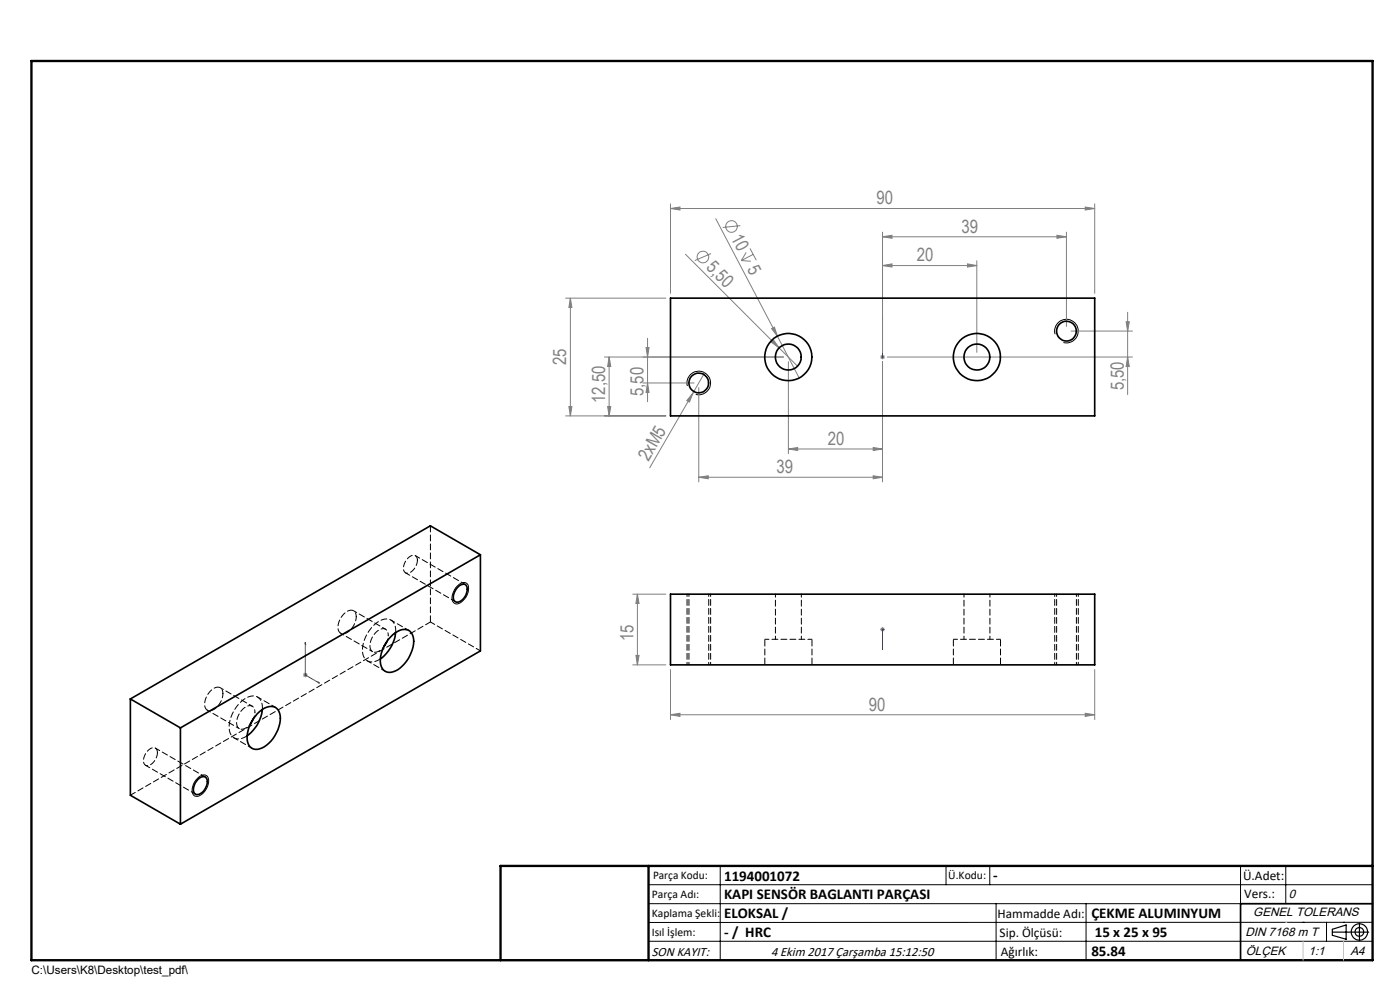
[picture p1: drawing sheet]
<svg xmlns="http://www.w3.org/2000/svg" width="297mm" height="210mm" viewBox="0 0 297 210" stroke-linecap="round" stroke-linejoin="round" font-family="sans-serif">
<g fill="none" stroke="#808080" stroke-width=".21">
<path d="M142.2 44.2l2.1-.3v.6zM142.2 43.2v19M142.2 44.2h90M145.4 53.9l19.9 19.9M150.8 53.8l-3.4 1.5M151.8 46.4l17.7 33.8M157.1 47.9l-3.8 .4M157.3 55.3l2 .1M158.3 53.5l-1 1.8M159.1 52.7l1.3 2.5M159.8 54l-2.5 1.3M187.2 50.2l2-.3v.6z"/>
<path d="M187.2 56.3l2-.3v.6zM187.2 49.2v25.5M187.2 50.2h39M187.2 56.3h20M205.2 56l2 .3-2 .3zM207.2 55.3v19.4M224.2 49.9l2 .3-2 .3zM226.2 49.2v20M230.2 43.9l2 .3-2 .3zM232.2 43.2v19M120 63.2h21.3M121 63.2v25"/>
<path d="M121 63.2l.3 2h-.6zM128.2 75.7h38M129.2 75.7v12.5M129.2 75.7l.4 2h-.7zM137.1 73.7h.6l-.3 2zM137.4 71.7v13.5M149.5 79.1l-2.5 4.3M163.7 72.6l.4-.5 1.2 1.7zM163.7 69.7l.6-.3 .6 1.9zM165.3 73.8l3.9 3.9M167.3 76.7v19.5M186.7 75.7h1"/>
<path d="M186.9 75.4l.7 .7M187.2 76.7v25.5M187.2 75.2v1M187.6 75.4l-.7 .7M188.2 75.7h52M227.2 70.2h13M238.9 68.3h.7l-.4 1.9zM239.2 75.7l.4 2h-.7zM239.2 66.2v17.5M120 88.2h21.3M120.7 86.2h.6l-.3 2zM128.9 86.2h.7l-.4 2z"/>
<path d="M136.4 81.2h10.8M137.4 81.2l.3 2h-.6zM147 83.4l-.7 1.9-.6-.3zM147 83.4l-9.2 15.8M148.2 82.2v20M167.3 95.2l1.9-.3v.7zM167.3 95.2h19.9M185.2 94.9l2 .3-2 .4zM148.2 101.2l2-.3v.7zM148.2 101.2h39M185.2 100.9l2 .3-2 .4zM134.2 126h7.1"/>
<path d="M134.9 139h.7l-.4 2zM135.2 126v15M135.2 126l.4 2h-.7zM186.7 133.5h1M186.9 133.2l.7 .7M187.2 133v1M187.6 133.2l-.7 .7M64.3 143.2h1M64.4 142.8l.7 .7M64.8 142.7v1M65.1 142.8l-.7 .7M134.2 141h7.1"/>
<path d="M142.2 151.6l2.1-.3v.7zM142.2 142v10.6M142.2 151.6h90M230.2 151.3l2 .3-2 .4zM232.2 142v10.6"/>
<circle cx="149.1" cy="54.5" r="1.23"/>
<circle cx="155.2" cy="48" r="1.24"/>
</g>
<g fill="none" stroke="#000" stroke-width=".21">
<path d="M223.8 70.9a2.5 2.5 0 0 1 2.2-3.1 2.5 2.5 0 0 1 2.7 2.7 2.5 2.5 0 0 1-3.1 2.2M145.8 81.9a2.49 2.49 0 0 1 2.2-3.1 2.49 2.49 0 0 1 2.7 2.6 2.49 2.49 0 0 1-3.1 2.2M97 124.3a1.38 1.38 0 0 1 2.3-.2 3.3 3.3 0 0 1-2.6 4 1.67 1.67 0 0 1-.5-2.6zM42.2 164.8a1.21 1.21 0 0 1 1.5-.3 1.21 1.21 0 0 1 .5 1.5 3.6 3.6 0 0 1-2.4 2.9 1.35 1.35 0 0 1-.9-2.1l.3-.9zM137.6 187.7h153.6M137.6 191.7h153.6M137.6 199.7h153.6M152.8 183.7v20M200.7 183.7v4M210 183.7v4M211.3 191.7v12M230.4 191.7v12"/>
<path d="M263.2 183.7v20M272.8 183.7v8M276.4 195.6h.1M281.4 195.6v4.1M285 195.6h.1M291.2 195.6l-153.6 .1"/>
</g>
<g fill="none" stroke="#000" stroke-width=".25">
<path d="M282.6 197.7h7.8M282.6 197.1l3-.9v3l-3-.8zM288.4 195.8v3.8M106.2 203.7h185"/>
<circle cx="288.4" cy="197.7" r="1.74"/>
<circle cx="288.4" cy="197.7" r=".93"/>
</g>
<path d="M187.2 75.6v.2zM187.2 67.3v.4v-.4M187.2 75.7h.1M187.2 67.3v8.4M64.8 136.3v.4l-.1-.1zM64.8 136.3v6.9l3 1.7M187.2 137.8v-.5v.5M187.2 133.4v.2zM187.2 133.5h.1M187.2 133.5v4.3M67.5 144.7l.3 .2-.3-.1z" fill="none" stroke="#00f" stroke-width=".21"/>
<path d="M145.8 126v15M223.8 126v15M150.8 141v-15M228.8 141v-15" fill="none" stroke="#000" stroke-width=".21" stroke-dasharray="1.3 .6" stroke-dashoffset=".8"/>
<path d="M291.2 191.7h-28v12" fill="none" stroke="#000" stroke-width=".35"/>
<path d="M6.7 12.9h284.5v190.8h-284.5zM137.6 183.7v20M291.2 183.7h-185v20" fill="none" stroke="#000" stroke-width=".5"/>
<path d="M276.4 199.7v4M285 199.7v4" fill="none" stroke="#c0c0c0" stroke-width=".21"/>
<path d="M272.8 195.6h.1" fill="none" stroke="#c0c0c0" stroke-width=".25"/>
<g fill="#00f">
<path d="M187.2 75.6v.2zM187.2 67.3v.4z"/>
<path d="M67.5 144.7l.3 .2-.3-.1zM64.8 136.3v.4l-.1-.1z"/>
<path d="M187.2 137.3v.5zM187.2 133.4v.2z"/>
</g>
<g fill="#808080">
<path d="M163.7 69.7l.6-.3 .6 1.9z"/>
<path d="M163.7 72.6l.4-.5 1.2 1.7z"/>
<path d="M147 83.4l-.7 1.9-.6-.3z"/>
<path d="M185.2 94.9l2 .3-2 .4zM167.3 95.2l1.9-.3v.7zM185.2 100.9l2 .3-2 .4zM148.2 101.2l2-.3v.7z"/>
<path d="M142.2 44.2l2.1-.3v.6zM230.2 43.9l2 .3-2 .3zM187.2 50.2l2-.3v.6zM224.2 49.9l2 .3-2 .3zM142.2 151.6l2.1-.3v.7zM230.2 151.3l2 .3-2 .4z"/>
<path d="M187.2 56.3l2-.3v.6zM205.2 56l2 .3-2 .3z"/>
<path d="M120.7 86.2h.6l-.3 2zM121 63.2l.3 2h-.6zM239.2 75.7l.4 2h-.7zM238.9 68.3h.7l-.4 1.9zM128.9 86.2h.7l-.4 2zM129.2 75.7l.4 2h-.7zM134.9 139h.7l-.4 2zM135.2 126l.4 2h-.7z"/>
<path d="M137.1 73.7h.6l-.3 2zM137.4 81.2l.3 2h-.6z"/>
</g>
<g fill="none" stroke="#000" stroke-width=".35">
<path d="M142.2 63.2h90v25h-90zM101.9 117.7v20.4l-63.6 36.7M101.9 117.7l-63.6 36.7M101.9 117.7l-10.6-6.2-63.6 36.8M82.1 136.1l-.7 1.1M83.4 134.6l.5-.4a2.31 2.31 0 0 1 3.6 .3 6.3 6.3 0 0 1-1.7 6.4 3.6 3.6 0 0 1-4.1 1.5 3.3 3.3 0 0 1-.8-3.8l.8-1.9 .7-1.1zM83.9 134.2a7.9 7.9 0 0 1-3.2 5.6M97.4 124.3a1.01 1.01 0 0 1 1.4-.3 1.01 1.01 0 0 1 .3 1.4 2.66 2.66 0 0 1-2.3 2.3 1.15 1.15 0 0 1-.6-1.6l.4-.8zM142.2 126h90v15h-90zM27.7 148.3l10.6 6.1M27.7 148.3v20.4l10.6 6.1M38.3 154.4v20.4"/>
<path d="M53.8 152.4l-.7 1.1M54.6 151.4a3.3 3.3 0 0 1 4-1.2 3.7 3.7 0 0 1 .6 4 6.7 6.7 0 0 1-4.6 4.8 2.01 2.01 0 0 1-2.2-2.3 7.6 7.6 0 0 1 2.2-5.3zM55.6 150.5a7.9 7.9 0 0 1-3.2 5.6M41.9 165.4a1.18 1.18 0 0 1 2-.2 2.71 2.71 0 0 1-2.2 3.3 1.32 1.32 0 0 1-.5-2z"/>
<circle cx="167.2" cy="75.7" r="5"/>
<circle cx="167.2" cy="75.8" r="2.74"/>
<circle cx="207.2" cy="75.8" r="2.75"/>
<circle cx="207.2" cy="75.7" r="5"/>
<circle cx="226.3" cy="70.2" r="2.1"/>
<circle cx="148.2" cy="81.2" r="2.09"/>
</g>
<path d="M75.6 130.8a1.24 1.24 0 0 0-.8-1.3 1.24 1.24 0 0 0-1.4 .4 3.7 3.7 0 0 0-1.5 4.1 1.34 1.34 0 0 0 2.2-.1l.9-1.2 .4-1 .2-.9M172.3 135.6h-10M212.3 135.6h-10M47.3 147.1a1.24 1.24 0 0 0-.7-1.3 1.24 1.24 0 0 0-1.5 .4 3.7 3.7 0 0 0-1.5 4.1 1.34 1.34 0 0 0 2.2-.1l1-1.2 .4-.9 .1-1" fill="none" stroke="#000" stroke-width=".21" stroke-dasharray="1.3 .6" stroke-dashoffset=".4"/>
<path d="M82.4 134.7a1.24 1.24 0 0 0-.8-1.3 1.24 1.24 0 0 0-1.5 .4 3.7 3.7 0 0 0-1.4 4.1 1.34 1.34 0 0 0 2.2-.1l.5-.6M146.2 126v15M224.2 126v15M54.1 151.1a1.24 1.24 0 0 0-.8-1.4 1.24 1.24 0 0 0-1.4 .4 3.7 3.7 0 0 0-1.5 4.1 1.34 1.34 0 0 0 2.2-.1l.6-.6M150.4 141v-15M228.4 141v-15" fill="none" stroke="#000" stroke-width=".21" stroke-dasharray="1.3 .6" stroke-dashoffset=".8"/>
<path d="M162.3 135.6v5.4M202.3 135.6v5.4M172.3 141v-5.4M212.3 141v-5.4" fill="none" stroke="#000" stroke-width=".21" stroke-dasharray="1.3 .6" stroke-dashoffset="-.2"/>
<path d="M164.5 126v9.6M170 135.6v-9.6M204.5 126v9.6M210 135.6v-9.6" fill="none" stroke="#000" stroke-width=".21" stroke-dasharray="1.3 .6" stroke-dashoffset=".6"/>
<path d="M88.6 118.8a.96 .96 0 0 0-.6-1 .96 .96 0 0 0-1.2 .3 2.82 2.82 0 0 0-1 3.2 1.11 1.11 0 0 0 1.7-.2l.8-1.1 .3-1.2M33.4 159.7a.96 .96 0 0 0-.6-1.1 .96 .96 0 0 0-1.1 .4 2.82 2.82 0 0 0-1.1 3.1 1.11 1.11 0 0 0 1.7-.2l.8-1 .3-1.2M27.7 168.7l63.6-36.8" fill="none" stroke="#000" stroke-width=".21" stroke-dasharray="1.3 .6" stroke-dashoffset=".1"/>
<path d="M83.9 134.2a2.3 2.3 0 0 0-1.9-2.9 6.2 6.2 0 0 0-4.7 4.4 4.1 4.1 0 0 0 .3 4.2 2.46 2.46 0 0 0 3.1-.1M55.7 150.5a2.3 2.3 0 0 0-2-2.9 6.2 6.2 0 0 0-4.7 4.5 4.1 4.1 0 0 0 .3 4.1 2.46 2.46 0 0 0 3.1-.1" fill="none" stroke="#000" stroke-width=".21" stroke-dasharray="1.3 .6" stroke-dashoffset="-.1"/>
<path d="M82.1 136.1l.3-1.4M53.8 152.4l.3-1.3" fill="none" stroke="#000" stroke-width=".21" stroke-dasharray="1.3 .6" stroke-dashoffset=".7"/>
<path d="M86 121.5l10.6 6.1M91.3 131.9l10.6 6.2M98.7 124l-10.6-6.1M30.9 162.3l10.6 6.2M43.6 164.8l-10.6-6.1" fill="none" stroke="#000" stroke-width=".21" stroke-dasharray="1.3 .6" stroke-dashoffset=".2"/>
<path d="M91.3 111.5v20.4" fill="none" stroke="#000" stroke-width=".21" stroke-dasharray="1.3 .6"/>
<path d="M86.7 133.7l-3.8-2.2M49.6 156.5l3.9 2.2M58.5 150.1l-3.9-2.2M77.9 140.2l3.8 2.2" fill="none" stroke="#000" stroke-width=".21" stroke-dasharray="1.3 .6" stroke-dashoffset=".3"/>
<path d="M72.3 134.3l6.7 3.9M81.8 133.5l-6.8-3.9M44 150.6l6.8 4M53.5 149.8l-6.8-3.9" fill="none" stroke="#000" stroke-width=".21" stroke-dasharray="1.3 .6" stroke-dashoffset=".5"/>
<g font-size="3.9" fill="#808080">
<text x="186" y="43.4">90</text>
<text x="155" y="50.4" transform="rotate(62 155 50.4)">10</text>
<text x="204" y="49.4">39</text>
<text x="149.6" y="56.9" transform="rotate(45 149.6 56.9)">5,50</text>
<text x="158.4" y="57.1" transform="rotate(62 158.4 57.1)">5</text>
<text x="194.5" y="55.4">20</text>
<text x="120.1" y="77.5" transform="rotate(-90 120.1 77.5)">25</text>
<text x="238.4" y="82.8" transform="rotate(-90 238.4 82.8)">5,50</text>
<text x="128.4" y="85.5" transform="rotate(-90 128.4 85.5)">12,50</text>
<text x="136.5" y="84.1" transform="rotate(-90 136.5 84.1)">5,50</text>
<text x="175.6" y="94.3">20</text>
<text x="137.6" y="98" transform="rotate(-60 137.6 98)">2xM5</text>
<text x="164.7" y="100.4">39</text>
<text x="134.4" y="136" transform="rotate(-90 134.4 136)">15</text>
<text x="184.3" y="150.7">90</text>
</g>
<g font-size="3.2">
<text x="153.6" y="186.8">1194001072</text>
<text x="153.6" y="190.8">KAPI SENSÖR BAGLANTI PARÇASI</text>
<text x="210.7" y="186.6">-</text>
<text x="153.6" y="194.8">ELOKSAL /</text>
<text x="231.5" y="194.8">ÇEKME ALUMINYUM</text>
<text x="153.6" y="198.8">- / HRC</text>
<text x="231.5" y="202.8">85.84</text>
<text x="232.2" y="198.7">15 x 25 x 95</text>
</g>
<g font-size="2.8">
<text x="263.7" y="186.7">Ü.Adet:</text>
<text x="263.9" y="190.5">Vers.:</text>
<text x="211.6" y="194.8">Hammadde Adı:</text>
<text x="138.3" y="202.8">SON KAYIT:</text>
<text x="163.6" y="202.8">4 Ekim 2017 Çarşamba 15:12:50</text>
<text x="212.1" y="198.7">Sip. Ölçüsü:</text>
<text x="212.3" y="202.7">Ağırlık:</text>
</g>
<g font-size="2.6">
<text x="273.4" y="190.4">0</text>
<text x="265.9" y="194.4">GENEL TOLERANS</text>
<text x="264.2" y="198.5">DIN 7168 m T</text>
<text x="264.3" y="202.6">ÖLÇEK</text>
<text x="277.6" y="202.6">1:1</text>
<text x="286.5" y="202.6">A4</text>
</g>
<g font-size="2.5">
<text x="138.3" y="190.5">Parça Adı:</text>
<text x="138.5" y="186.5">Parça Kodu:</text>
<text x="201.2" y="186.5">Ü.Kodu:</text>
<text x="138.3" y="194.5">Kaplama Şekli:</text>
<text x="138.3" y="198.6">Isıl İşlem:</text>
<text x="6.7" y="206.7">C:\Users\K8\Desktop\test_pdf\</text>
</g>
</svg>
